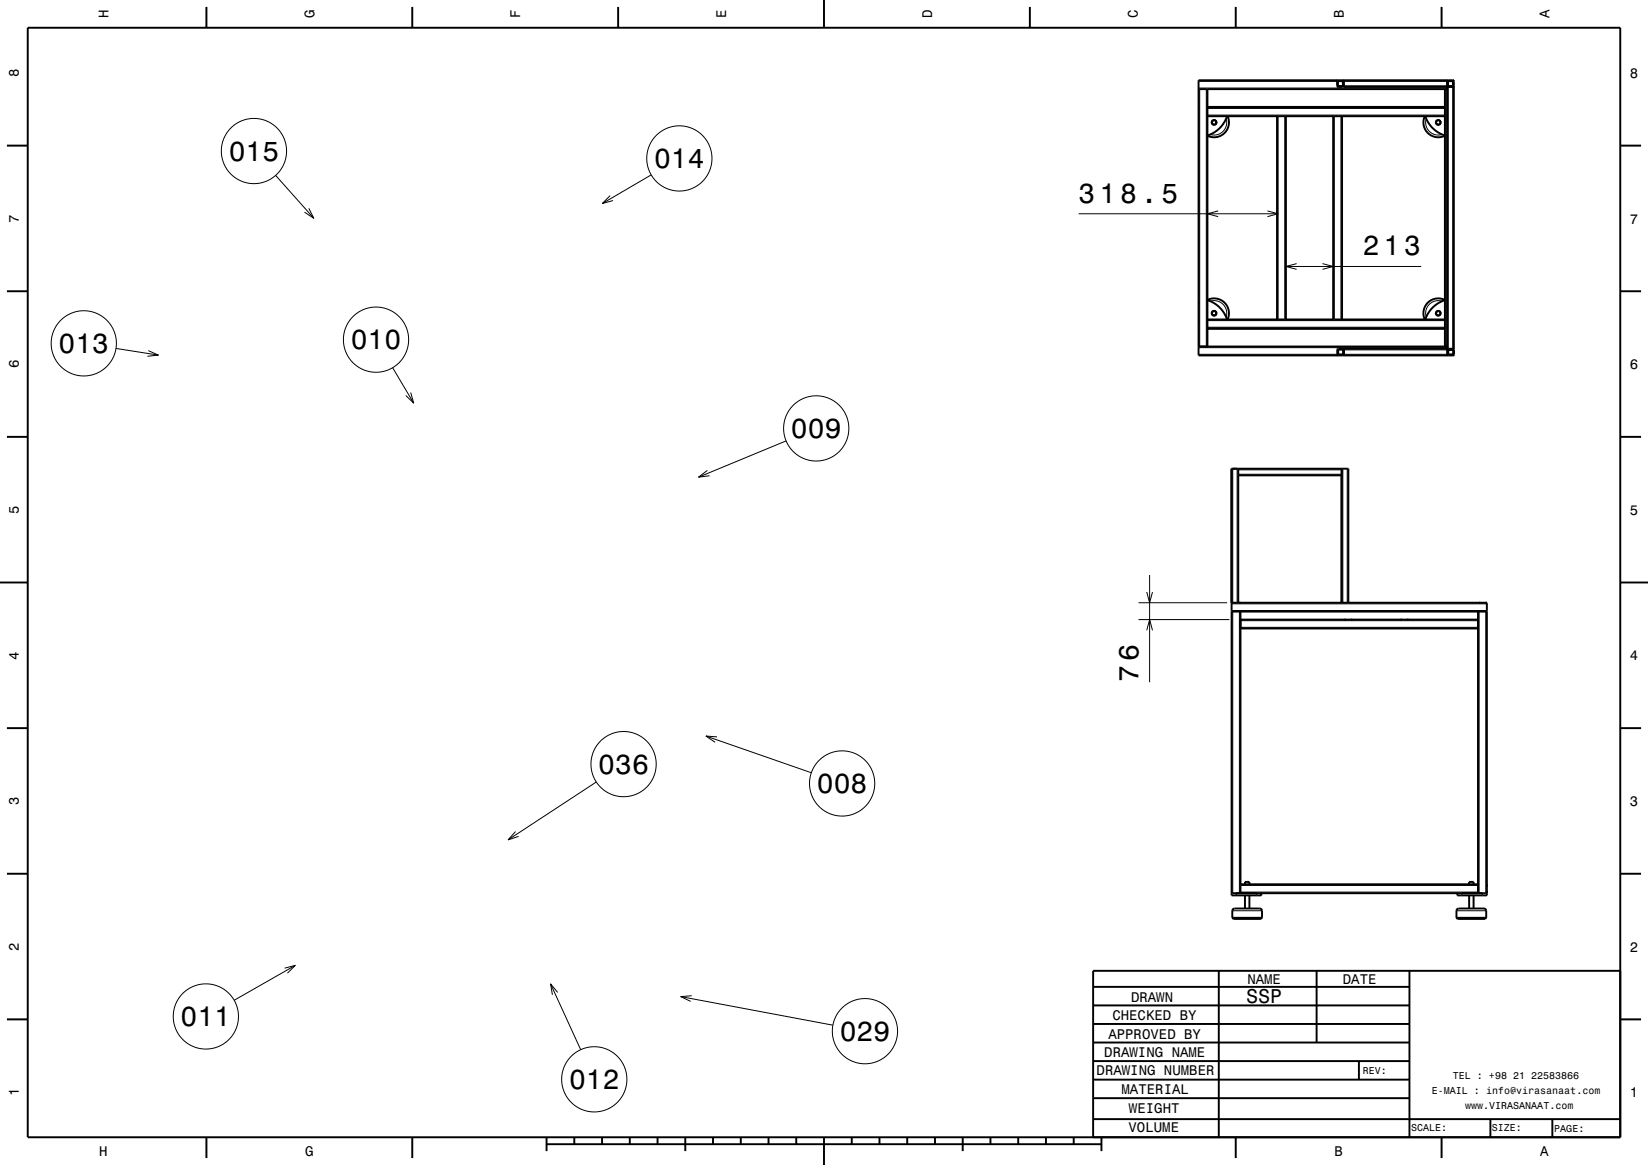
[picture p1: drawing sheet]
<svg xmlns="http://www.w3.org/2000/svg" width="297mm" height="210mm" viewBox="0 0 297 210" stroke-linecap="round" stroke-linejoin="round" font-family="sans-serif">
<g fill="none" stroke="#000" stroke-width=".18">
<path d="M216 14.7h25M216 15.9h44.8M216.2 16.1v46.4M217.4 16.1v46.4M217.6 19.5h42.8M241.1 14.7h.9M242.2 14.7h18.6M242.2 15.5h18.6M260.6 16.1v46.4M261 14.7h.8M261 15.7v47.4M261.8 15.7v47.4"/>
<path d="M49.7 31.6l6.9 7.7M55.7 37.6l.9 1.7-1.7-1.1M110 35.3l-1.4 1.4 1.9-.5M117.4 31.5l-8.8 5.2M194.4 38.5h35.9M217.6 20.7h42.8M219.5 38l-1.9 .5 1.9 .6M221 21.4a2.28 2.28 0 0 1-2.9 2.8M228.4 38l1.9 .5-1.9 .6M230.3 20.9v36.7M231.5 20.9v36.7M240.5 20.9v36.7"/>
<path d="M241.7 20.9v36.7M257 21.4a2.28 2.28 0 0 0 2.9 2.8M217.6 57.8h42.8M217.6 59h42.8M218.1 54.3a2.28 2.28 0 0 1 2.9 2.9M231.7 48h24.4M233.7 47.5l-2 .5 2 .6M238.3 47.5l2 .5-2 .6M259.9 54.3a2.28 2.28 0 0 0-2.9 2.9M20.9 62.8l7.7 1.2M26.7 63.2l1.9 .8-2 .2M70.8 66.3l3.8 6.4"/>
<path d="M74 70.8l.6 1.9-1.5-1.4M141.7 79.5l-15.8 6.5M216 62.7h44.8M216 63.9h25M241.2 63.9h.8M242.2 63.9h18.6M242.2 63.1h18.6M261 63.9h.9M127.5 84.8l-1.6 1.2 2-.2M222.2 84.5v24.1M223 84.5v24.1M223.2 85.5h18.6"/>
<path d="M223.2 84.7h18.6M242 84.5v24.1M242.8 84.5v24.1M205.2 111.7h16.4M205.2 108.6h16M206.7 113.6l.5-1.9 .5 1.9M206.7 106.7l.5 1.9 .5-1.9M207.2 103.6v19.4M222 108.8h46M222 110h46M222.2 110.2v50.8M223.4 110.2v50.8"/>
<path d="M223.6 113.1h42.8M223.6 111.9h42.8M266.6 110.2v50.8M267.8 110.2v50.8M127.2 132.7l19 6.6M129.2 132.8l-2-.1 1.7 1.1M92.9 149.9l-1.3 1.5 1.9-.6M107.5 141l-15.9 10.4M223.6 159.6h42.8M51.3 174.5l1.9-.5-1.4 1.4M53.2 174l-11 6.3M99.2 177.3l5.5 11.9"/>
<path d="M100.5 178.9l-1.3-1.6 .4 2M122.7 179.6l27.4 5.2M124.7 179.5l-2 .1 1.8 .9M222.1 164.2h5.3M222.8 161v.4M223.6 160.8h42.8M226.5 161v.4M262.5 164.2h5.3M263.4 161v.4M267.2 161v.4"/>
<circle cx="45.8" cy="27.2" r="5.9"/>
<circle cx="122.4" cy="28.6" r="5.9"/>
<circle cx="15.1" cy="61.9" r="5.9"/>
<circle cx="67.8" cy="61.2" r="5.9"/>
<circle cx="147.1" cy="77.2" r="5.9"/>
<circle cx="112.4" cy="137.7" r="5.9"/>
<circle cx="151.8" cy="141.2" r="5.9"/>
<circle cx="37.1" cy="183.2" r="5.9"/>
<circle cx="107.1" cy="194.6" r="5.9"/>
<circle cx="155.9" cy="185.9" r="5.9"/>
</g>
<g fill="none" stroke="#000" stroke-width=".35">
<path d="M5 5h287v200h-287zM37.2 1.3v3.7M74.3 1.3v3.7M111.4 1.3v3.7M148.5 0v5M185.6 1.3v3.7M216 16.1h44.8M217.6 16.1v46.4M217.6 19.3h42.8M222.7 1.3v3.7M241.1 14.7l.9-.1v.9h-.8zM241.2 14.5l-.2 .2v.8l.1 .1 .9 .1 .2-.2"/>
<path d="M242 14.5l.2 .2M242.2 14.5v1.2h19.8M259.8 1.3v3.7M260.4 16.1v46.4M260.8 15.5l.2 .2M260.8 14.5v49.6M261 14.7l.8-.1v.9h-.8zM261 14.5l-.2 .2M261.8 14.5l.2 .2M262 15.5l-.2 .2M1.2 26.3h3.8M217.6 20.9h42.8"/>
<path d="M221.1 20.9a5.4 5.4 0 0 1-3.5 3.5M221.2 20.9a2.68 2.68 0 0 1-.5 3.1 2.68 2.68 0 0 1-3.1 .5M230.1 20.9v36.7M231.7 20.9v36.7M240.3 20.9v36.7M241.9 20.9v36.7M256.8 20.9a2.68 2.68 0 0 0 .5 3.1 2.68 2.68 0 0 0 3.1 .5M256.9 20.9a5.4 5.4 0 0 0 3.5 3.5M292 26.3h3.8M1.2 52.5h3.8M217.6 54.1a5.4 5.4 0 0 1 3.5 3.5M217.6 54.1a2.68 2.68 0 0 1 3.1 .4 2.68 2.68 0 0 1 .5 3.1"/>
<path d="M217.6 59.3h42.8M217.6 57.6h42.8M217.6 59.2h42.8M260.4 54.1a5.4 5.4 0 0 0-3.5 3.5M260.4 54.1a2.68 2.68 0 0 0-3.1 .4 2.68 2.68 0 0 0-.5 3.1M292 52.5h3.8M1.2 78.8h3.8M216 62.5h44.8M241.2 63l.8 .1v.8h-.8zM242.2 63.1l-.2-.2-1 .1v.9l.2 .2M242.2 63.9l-.2 .2M260.8 62.9h-18.6v1.2"/>
<path d="M260.8 63.9l.2 .2M260.8 63.1l.2-.2h.9l.1 1-.2 .2M261 63.1h.9M261 63.1v.8h.9v-.8M262 63v-48.5h-46v49.6l46-.1M292 78.8h3.8M223.2 84.5v24.1M223.2 85.7h18.6M241.8 85.7v22.9M241.8 84.5v24.1M0 105h5M221.9 108.6h46.1v52.8h-5.4v-.4"/>
<path d="M222 110.2h46M223.6 110.2v50.8M223.6 113.3h42.8M223.6 111.7h42.8M243 108.6v-24.1h-21.1l.1 76.9h5.3v-.4M266.4 110.2v50.8M292 105h5M1.2 131.3h3.8M292 131.3h3.8M1.2 157.5h3.8M223.6 159.4h42.8M224.4 159.4v-.4h.8v.4"/>
<path d="M264.8 159.4v-.4h.8v.4M292 157.5h3.8M197 177.9h57M219.6 174.9v30M222 161h46M222.1 165.4v-1.4l.4-.2h4.7l.2 .4v1.2M222.1 165.4l.2 .2h4.9l.2-.2M222.1 165.4h5.3M224.4 161.4v2.4M225.2 161.4v2.4M237.3 175v12.9M254 175v30"/>
<path d="M262.5 165.4v-1.4l.4-.2h4.7l.2 .4v1.2M262.5 165.4l.2 .2h4.9l.2-.2M262.5 165.4h5.3M264.8 161.4v2.4M265.6 161.4v2.4M292 175h-95v30M1.2 183.8h3.8M197 181.2h57M197 184.6h57M197 187.9h57M197 191.3h57M197 194.6h57"/>
<path d="M197 198h57M244.9 191.3v3.3M292 183.8h3.8M37.2 205v3.8M74.3 205v3.8M98.5 206.3h100M98.5 205v2.5M103.5 205v1.3M108.5 205v1.3M113.5 205v1.3M118.5 205v1.3M123.5 205v2.5"/>
<path d="M128.5 205v1.3M133.5 205v1.3M138.5 205v1.3M143.5 205v1.3M148.5 205v5M153.5 205v1.3M158.5 205v1.3M163.5 205v1.3M168.5 205v1.3M173.5 205v2.5M178.5 205v1.3M183.5 205v1.3"/>
<path d="M188.5 205v1.3M193.5 205v1.3M197 201.7h95M198.5 205v2.5M222.7 205v3.8M259.8 205v3.8M268.6 201.7v3.3M279.8 201.8v3.2"/>
<circle cx="218.8" cy="22.1" r=".4"/>
<circle cx="218.8" cy="22.1" r=".44"/>
<circle cx="259.2" cy="22.1" r=".4"/>
<circle cx="259.2" cy="22.1" r=".44"/>
<circle cx="218.8" cy="56.5" r=".4"/>
<circle cx="218.8" cy="56.5" r=".44"/>
<circle cx="259.2" cy="56.5" r=".4"/>
<circle cx="259.2" cy="56.5" r=".44"/>
</g>
<g font-size="5">
<text x="41.2" y="29">015</text>
<text x="117.9" y="30.3">014</text>
<text x="194.4" y="36.5">318.5</text>
<text x="245.6" y="46">213</text>
<text x="10.5" y="63.6">013</text>
<text x="63.2" y="63">010</text>
<text x="142.5" y="79">009</text>
<text x="205.2" y="123" transform="rotate(-90 205.2 123)">76</text>
<text x="107.8" y="139.5">036</text>
<text x="147.2" y="143">008</text>
<text x="32.5" y="185">011</text>
<text x="151.3" y="187.6">029</text>
<text x="102.5" y="196.3">012</text>
</g>
<text font-size="3.6" x="224.6" y="180.7">SSP</text>
<g font-size="2.5">
<text x="19.6" y="3.3" transform="rotate(-90 19.6 3.3)">H</text>
<text x="56.7" y="3.3" transform="rotate(-90 56.7 3.3)">G</text>
<text x="93.8" y="3.3" transform="rotate(-90 93.8 3.3)">F</text>
<text x="130.9" y="3.3" transform="rotate(-90 130.9 3.3)">E</text>
<text x="168" y="3.3" transform="rotate(-90 168 3.3)">D</text>
<text x="205.1" y="3.3" transform="rotate(-90 205.1 3.3)">C</text>
<text x="242.2" y="3.3" transform="rotate(-90 242.2 3.3)">B</text>
<text x="279.3" y="3.3" transform="rotate(-90 279.3 3.3)">A</text>
<text x="3.4" y="13.9" transform="rotate(-90 3.4 13.9)">8</text>
<text x="293.7" y="14">8</text>
<text x="3.4" y="40.1" transform="rotate(-90 3.4 40.1)">7</text>
<text x="293.7" y="40.3">7</text>
<text x="3.4" y="66.4" transform="rotate(-90 3.4 66.4)">6</text>
<text x="293.7" y="66.5">6</text>
<text x="3.4" y="92.6" transform="rotate(-90 3.4 92.6)">5</text>
<text x="293.7" y="92.8">5</text>
<text x="3.4" y="118.9" transform="rotate(-90 3.4 118.9)">4</text>
<text x="293.7" y="119">4</text>
<text x="3.4" y="145.1" transform="rotate(-90 3.4 145.1)">3</text>
<text x="293.7" y="145.3">3</text>
<text x="3.4" y="171.4" transform="rotate(-90 3.4 171.4)">2</text>
<text x="293.7" y="171.5">2</text>
<text x="224.8" y="177.3">NAME</text>
<text x="242" y="177.3">DATE</text>
<text x="200.5" y="183.9">CHECKED BY</text>
<text x="203.8" y="180.5">DRAWN</text>
<text x="199" y="190.6">DRAWING NAME</text>
<text x="199.7" y="187.2">APPROVED BY</text>
<text x="3.4" y="197.6" transform="rotate(-90 3.4 197.6)">1</text>
<text x="197.6" y="193.8">DRAWING NUMBER</text>
<text x="202.1" y="197.2">MATERIAL</text>
<text x="293.7" y="197.8">1</text>
<text x="203.5" y="200.6">WEIGHT</text>
<text x="17.9" y="208.4">H</text>
<text x="55" y="208.4">G</text>
<text x="203.4" y="204.1">VOLUME</text>
<text x="240.5" y="208.4">B</text>
<text x="277.6" y="208.4">A</text>
</g>
<g font-size="1.8">
<text x="245.6" y="193.6">REV:</text>
<text x="258" y="197.2">E-MAIL : info@virasanaat.com</text>
<text x="261.8" y="194.6">TEL : +98 21 22583866</text>
<text x="254.3" y="203.9">SCALE:</text>
<text x="264" y="199.9">www.VIRASANAAT.com</text>
<text x="268.8" y="203.9">SIZE:</text>
<text x="280.1" y="204">PAGE:</text>
</g>
</svg>
